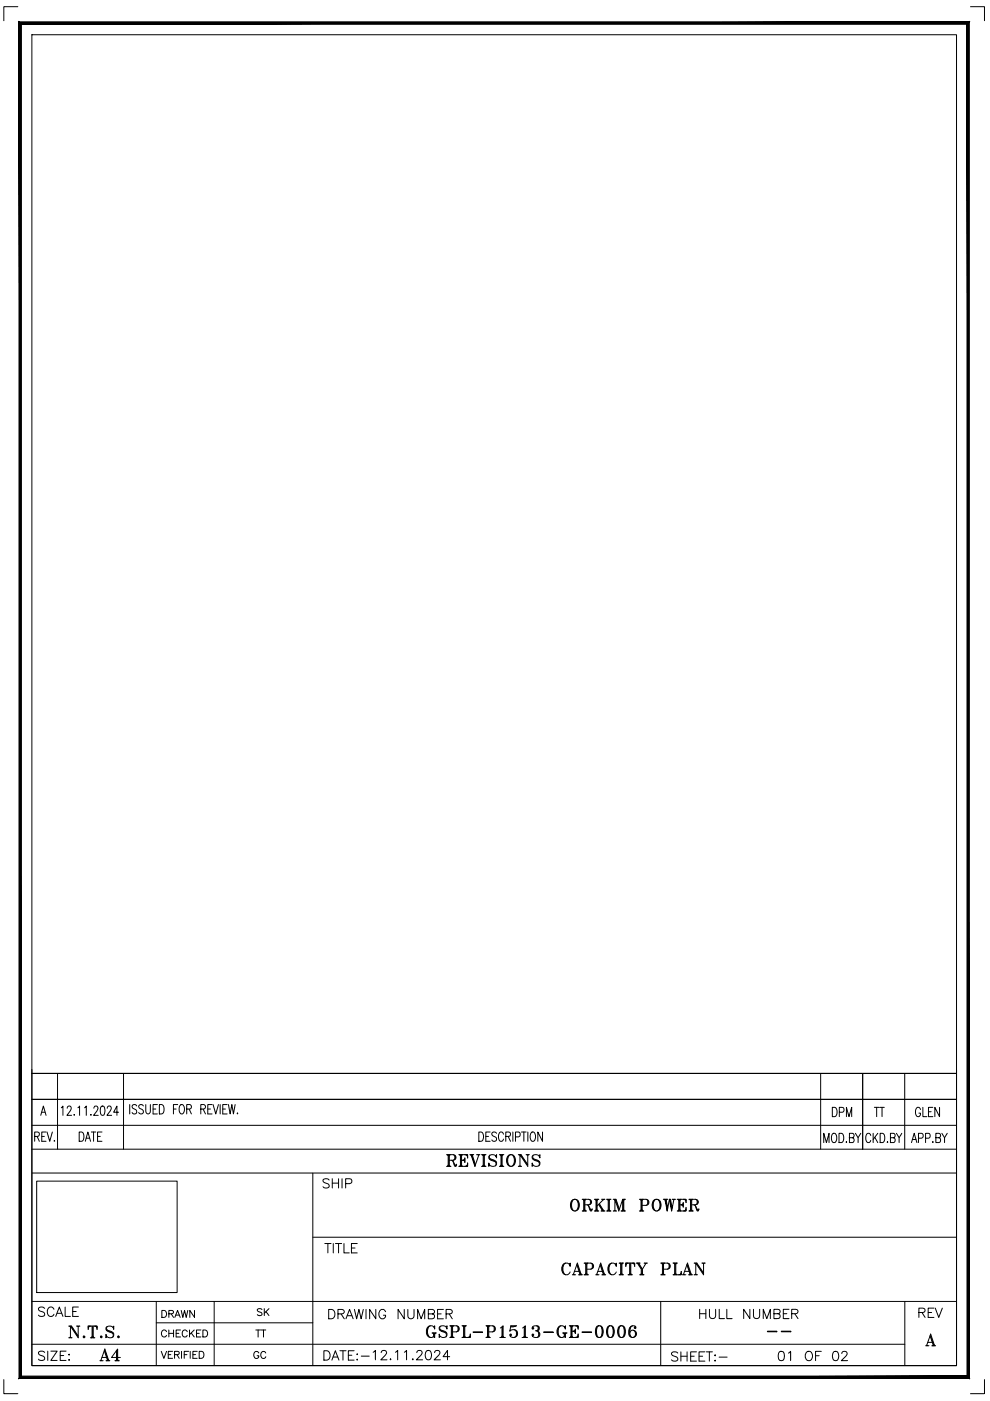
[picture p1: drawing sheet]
<svg xmlns="http://www.w3.org/2000/svg" width="210mm" height="297mm" viewBox="0 0 210 297" stroke-linecap="round" stroke-linejoin="round" font-family="sans-serif">
<!-- layer: Title Block -->
<g fill="none" stroke="#000" stroke-width=".21">
<path d="M3.8 1.4h-3v3M6.8 7.4h196v282.1h-196zM205.8 1.4h2.9v3M6.8 226.7v62.8h196v-62.8M6.8 238.6h196M6.8 233.1h196M8.6 236.5l.6-2 .6 2M8.9 235.8h.7M12.2 227.6v16M13 234.9l.3-.4v2M14.3 235l.2-.5 .5 .1 .1 .3a2.18 2.18 0 0 1-.9 1.6h1M15.7 236.3v.2z"/>
<path d="M16.5 234.9l.4-.4v2M17.9 234.9l.4-.4v2M19.3 236.3v.2zM19.9 235l.3-.5 .4 .1 .2 .3-.2 .6-.8 1h1M21.5 234.6l.3-.1a1.34 1.34 0 0 1 0 2h-.1a1.54 1.54 0 0 1-.2-1.9zM22.7 235l.3-.5 .5 .1 .1 .3a2.18 2.18 0 0 1-.9 1.6h1M25.2 235.8h-1.1l.7-1.3v2M26.2 227.6v16M27.5 234.2v2M29 234.5a.53 .53 0 0 0-.5-.3 .53 .53 0 0 0-.5 .3l.1 .5 .8 .4a.49 .49 0 0 1-.3 .8h-.3l-.3-.3M30.4 234.5a.49 .49 0 0 0-.6-.3 .49 .49 0 0 0-.3 .6l.6 .4a.53 .53 0 0 1 .2 .9 .53 .53 0 0 1-.9-.2M30.9 234.2v1.4a.49 .49 0 0 0 .2 .5 .49 .49 0 0 0 .6 0l.2-.5v-1.4"/>
<path d="M32.5 235.1h.5M33.4 234.2h-.9v2h.9M33.8 234.2a1.06 1.06 0 0 1 1 .7 1.06 1.06 0 0 1-.3 1.2l-.7 .1zM36.8 235.1h.5M37.7 234.2h-.9v2M38.3 234.3l.1-.1a1.09 1.09 0 0 1 .4 1.9l-.1 .1a1.1 1.1 0 0 1-.4-1.9zM39.6 235.1l.9-.1 .1-.2-.1-.5-.9-.1v2M40.1 235.1l.5 1.1M42.6 235.1l.8-.1 .2-.2-.2-.5-.8-.1v2M43.1 235.1l.5 1.1M44.1 235.1h.5M45 234.2h-.9v2h.9"/>
<path d="M45.2 234.2l.5 2 .6-2M46.7 234.2v2M47.2 235.1h.6M48.2 234.2h-1v2h1M48.4 234.2l.4 2 .4-2 .3 2 .4-2M50.3 236v.2zM174 227.6v16M182.9 227.6v16M191.8 227.6v16M195.2 235.2a.5 .5 0 0 0-.8-.3 1.38 1.38 0 0 0 .1 1.8 .56 .56 0 0 0 .7-.7h-.4M195.7 234.8v1.9h.8M196.9 235.7h.5"/>
<path d="M197.8 234.8h-.9v1.9h.9M199.2 234.8v1.9l-1-1.9v1.9M202.8 227.6h-196h196M6.8 243.6h196M6.8 248.7h196M7.4 240.9h.8l.1-.3v-.4l-.3-.2h-.6v2M7.8 250.4h29.8v23.6h-29.8zM7.9 240.9l.4 1.1M8.9 240.9h.5M9.8 240h-.9v2h.9M10 240l.5 2 .6-2M11.5 241.8v.2z"/>
<path d="M66.3 248.7v40.8M101.5 240h.5a1.17 1.17 0 0 1 0 2h-.5zM103 240.9h.6M103.9 240h-.9v2M105.3 240.3a.5 .5 0 0 0-.7-.3 .5 .5 0 0 0-.3 .7l.7 .3a.53 .53 0 0 1 .1 .9 .53 .53 0 0 1-.8-.2M106.8 240.5a.55 .55 0 0 0-.7-.5 .55 .55 0 0 0-.4 .7v.5a.55 .55 0 0 0 .4 .8 .55 .55 0 0 0 .7-.5M107.2 240.9h.9l.1-.3-.1-.5-.9-.1v2M107.7 240.9l.5 1.1M108.7 240v2M109.3 241h.6l.3-.1 .1-.5-.2-.3-.8-.1v2M110.6 240h1M111.1 240v2"/>
<path d="M111.9 240v2M112.7 240.1l.1-.1a.93 .93 0 0 1 .7 1.5 .49 .49 0 0 1-.8 .4l-.3-.7v-.5zM115 240v2l-1-2v2M174.7 242.3v-2l.5 2 .6-2v2M176.6 240.4l.1-.1a1.05 1.05 0 0 1 .6 1.7l-.3 .3a.61 .61 0 0 1-.7-.8v-.8zM177.9 240.3h.5a1.2 1.2 0 0 1 0 2h-.5zM179.5 242.1v.2zM180.1 241.2l.8-.1 .2-.3-.2-.4-.8-.1v2l.8-.1 .2-.6-.4-.4M181.4 240.3l.5 .9v1.1M182.5 240.3l-.6 .9M184.6 240.7a.55 .55 0 0 0-.7-.4 .55 .55 0 0 0-.3 .7v.5a.55 .55 0 0 0 .3 .7 .55 .55 0 0 0 .7-.4M185.1 240.3v2"/>
<path d="M185.5 241.1l.6 1.2M186.1 240.3l-1 1.3M186.6 240.3h.5a1.2 1.2 0 0 1 0 2h-.5zM188.2 242.1v.2zM188.8 241.2l.8-.1 .2-.3-.2-.4-.8-.1v2h.6a.54 .54 0 0 0 .4-.6 .54 .54 0 0 0-.4-.5M190.1 240.3l.5 .9v1.1M191.2 240.3l-.6 .9M193.3 242.3l.5-2 .6 2M193.5 241.6h.7M194.7 241.3h.7a.54 .54 0 0 0 .4-.5 .54 .54 0 0 0-.4-.5h-.7v2M196.2 241.3h.7a.56 .56 0 0 0 .3-.5 .56 .56 0 0 0-.3-.5h-.7v2M197.8 242.1v.2z"/>
<path d="M198.4 241.2l.9-.1 .1-.3-.1-.4-.9-.1v2h.7a.54 .54 0 0 0 .3-.6 .54 .54 0 0 0-.3-.5M199.7 240.3l.6 .9v1.1M200.8 240.3l-.5 .9M6.8 275.9h196M33.1 275.9v13.6M45.4 275.9v13.6M66.3 262.3h136.5M140.1 275.9v13.6M191.8 275.9v13.6M.8 292.5v3h3M6.8 285h185M9.5 286.7a.74 .74 0 0 0-1.3 .2l.1 .3 1 .4a.47 .47 0 0 1 0 .8 .93 .93 0 0 1-1.1-.2"/>
<path d="M10.1 286.5v1.9M10.8 286.5h1.3l-1.3 1.9h1.3M12.8 287.4h.7M14 286.5h-1.2v1.9h1.2M14.5 287.2h.2zM14.5 288.4h.2zM33.1 280.5h33.2M34.2 286.5l.5 1.5 .6-1.5M35.7 287.2h.5M36.6 286.5h-.9v1.5h.9M37 287.2l.9-.1 .1-.2-.1-.3-.9-.1v1.5M37.5 287.2l.5 .8"/>
<path d="M38.5 286.5v1.5M39.1 287.2h.5M40 286.5h-.9v1.5M40.3 286.5v1.5M40.9 287.2h.6M41.8 286.5h-.9v1.5h.9M42.2 286.5h.5a.79 .79 0 0 1 .6 .8 .79 .79 0 0 1-.6 .7h-.5zM80.8 286.8l.2-.4 .6-.1 .3 .2 .1 .4-1.3 1.4h1.3M82.7 288.2h.2zM83.8 286.7l.5-.4v2M85.7 286.7l.5-.4v2M87.4 288.2h.2z"/>
<path d="M88.4 286.8l.1-.3a.63 .63 0 0 1 .9 0 .63 .63 0 0 1-.2 .9l-.9 .9h1.3M90.5 286.4a.64 .64 0 0 1 .9 .3 1 1 0 0 1-.7 1.6 1.27 1.27 0 0 1-.2-1.9zM92.1 286.8l.1-.3a.64 .64 0 0 1 .9-.1l.1 .1a.63 .63 0 0 1-.2 .9l-1 .9h1.4M95.3 287.6h-1.4l1-1.3v2M196.3 285.3h.7M196.4 285.3l.1-.1 .2 .1M196.5 285.2l.8-2.3 .8 2.4M196.7 284.6h1.1M197.2 283.2l.7 2.1M197.3 283.2l.7 2.1M197.6 285.3h.8M197.9 285.2l-.2 .1"/>
<path d="M197.9 285.1l-.1 .2M198 285.1l.3 .2M208.7 292.5v3h-2.9"/>
</g>
<path d="M4 4.6l.5 287.2v-286.7zM4 4.6l.5 287.2-.5 .5zM4 292.3l201-.5h-200.5zM4 292.3l201-.5 .5 .5zM205 5.1v286.7l.5 .5zM205.5 4.6v287.7l-.5-287.2zM4.5 5.1h200.5l.5-.5zM4 4.6h201.5l-201 .5z" fill="#000" stroke="#000" stroke-width=".21"/>
<g font-size="5.7">
<text x="93.5" y="248.4">REVISIONS</text>
<text x="119.6" y="257.9">ORKIM POWER</text>
<text x="117.8" y="271.6">CAPACITY PLAN</text>
<text x="13.4" y="284.7">N.T.S.</text>
<text x="89.3" y="284.7">GSPL-P1513-GE-0006</text>
<text x="20.1" y="289.6">A4</text>
</g>
<g font-size="5.3">
<text x="175.3" y="238.1">DPM</text>
<text x="184.1" y="238.1">TT</text>
<text x="7.1" y="280.5">SCALE</text>
<text x="68.4" y="280.8">DRAWING NUMBER</text>
<text x="147.1" y="280.8">HULL NUMBER</text>
<text x="67.4" y="289.6">DATE:-</text>
<text x="141.1" y="290">SHEET:-</text>
</g>
<g font-size="4.9">
<text x="15.5" y="243.1">DATE</text>
<text x="67.4" y="252.9">SHIP</text>
<text x="67.7" y="266.7">TITLE</text>
<text x="193.7" y="280.5">REV</text>
<text x="163.7" y="289.6">01 OF 02</text>
</g>
<g font-size="4.4">
<text x="33.2" y="280.5">DRAWN</text>
<text x="53.3" y="280.1">SK</text>
<text x="33.2" y="284.7">CHECKED</text>
<text x="52.9" y="284.7">TT</text>
<text x="52.6" y="289.3">GC</text>
</g>
<text font-size="2.6" x="161.6" y="283.6">--</text>
</svg>
